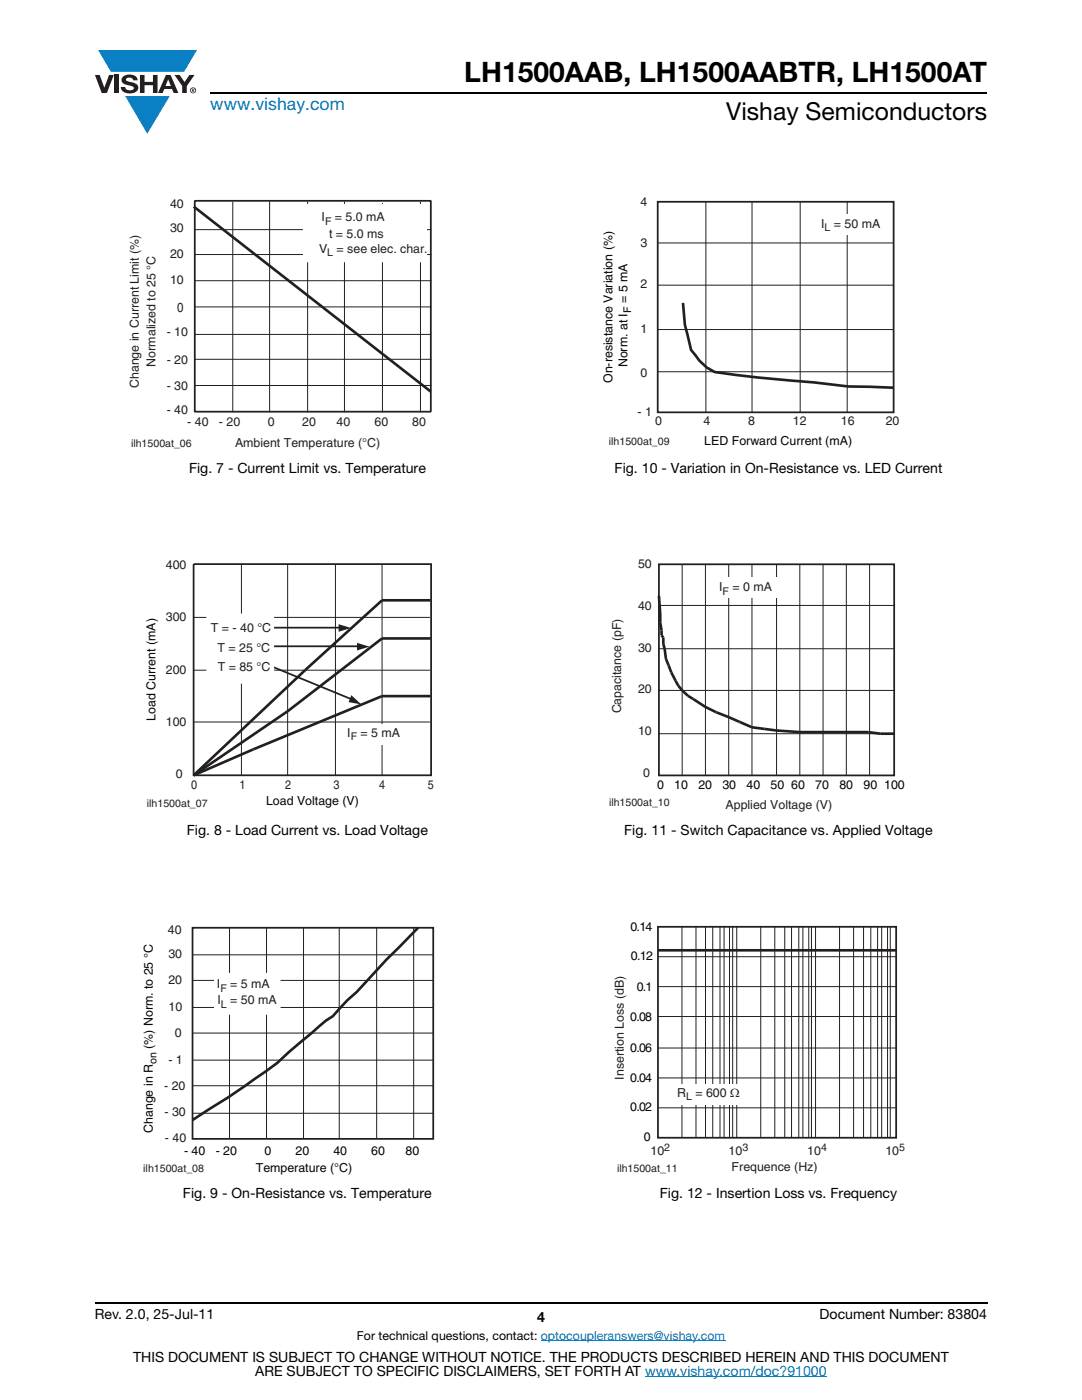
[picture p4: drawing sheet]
<svg xmlns="http://www.w3.org/2000/svg" width="216mm" height="279mm" viewBox="0 0 216 279" stroke-linecap="round" stroke-linejoin="round" font-family="sans-serif">
<g fill="#0a7fc3">
<path d="M19.6 10h19.7l-2.6 4.3h-1.1h-13.5z"/>
<path d="M25 19.2h8.9l-4.5 7.5z"/>
</g>
<g fill="#231f20">
<path d="M18.9 15h1l.9 2.5 1-2.5h.9l-1.4 3.6h-1z"/>
<path d="M22.9 15h.9v3.6h-.9z"/>
<path d="M24.6 15.3a2.1 2.1 0 0 1 2.8 .3l.1 .4h-.9a.79 .79 0 0 0-.7-.5 .79 .79 0 0 0-.8 .4l.3 .3 1 .2a1.08 1.08 0 0 1 1.2 1 1.08 1.08 0 0 1-1.1 1.2 1.73 1.73 0 0 1-2.4-1.2h.9a.96 .96 0 0 0 .8 .6 .96 .96 0 0 0 .9-.4 1.31 1.31 0 0 0-1.2-.6 1.03 1.03 0 0 1-1.1-.6 1.03 1.03 0 0 1 .2-1.1z"/>
<path d="M27.9 15h.9v1.3h1.7v-1.3h.9v3.6h-.9v-1.6h-1.7v1.6h-.9z"/>
<path d="M34.8 15h1.1l.9 1.4 1-1.4h1l-1.5 2.2v1.4h-.9v-1.4z"/>
<path d="M33.6 15.9l.5 1.3h-1.1zM33.1 15l-1.6 3.6h1l.3-.8h1.5l.3 .8h1l-1.6-3.6z"/>
<path d="M38.1 18a.46 .46 0 0 1 .9 0 .46 .46 0 0 1-.9 0zM37.9 18a.6 .6 0 0 0 1.2 0 .6 .6 0 0 0-1.2 0z"/>
<path d="M38.4 17.8h.2v.2h-.2zM38.3 17.7v.7h.1v-.3l.4 .3-.2-.3 .2-.2-.1-.2z"/>
</g>
<path d="M42 18.6h155M18.9 260h178.1" fill="none" stroke="#000" stroke-width=".36"/>
<path d="M107.9 267.6h36.8M128.7 274.8h36.3" fill="none" stroke="#007ec4" stroke-width=".2"/>
<path d="M25.6 39.4h60.5v50.3h-60.5z" fill="#fff"/>
<path d="M38.9 40.1h47.1v42.1h-47.1z" fill="none" stroke="#231f20" stroke-width=".35"/>
<g fill="none" stroke="#231f20" stroke-width=".2">
<path d="M38.9 56h47.1M38.9 50.8h47.1M38.9 45.8h47.1M46.4 40.3v41.9M53.8 40.3v41.9M61.4 40.3v41.9M68.7 40.3v41.9M76.3 40.6v41.6M83.9 40.3v41.9M38.9 71.7h47.1M38.9 76.9h47.1M38.9 66.7h47.1"/>
<path d="M38.9 61.3h47.1"/>
</g>
<path d="M38.9 41.4l46.8 36.6" fill="none" stroke="#231f20" stroke-width=".53"/>
<path d="M60.6 40.9h24.4v11.3h-24.4z" fill="#fff"/>
<path d="M60.6 40.9h24.4v11.3h-24.4z" fill="none" stroke="#fff" stroke-width=".35"/>
<path d="M28.9 111.5h57.7v50h-57.7z" fill="#fff"/>
<path d="M38.6 112.6h47.4v42.1h-47.4zM54.2 125.3h14.4M54.2 133l16.1 6.6M54.2 129h17.3" fill="none" stroke="#231f20" stroke-width=".35"/>
<g fill="#231f20">
<path d="M67.6 124.6l2.4 .7-2.4 .8z"/>
<path d="M71.2 128.3l2.5 .8-2.5 .7z"/>
<path d="M70.1 138.7l2 1.9-2.5-.5z"/>
</g>
<path d="M48.2 112.6v42.1M57.4 112.6v42.1M66.9 112.6v42.1M76.2 112.6v42.1M38.6 123.2h47.2M38.6 133.8h47.2M38.6 144.1h47.2" fill="none" stroke="#231f20" stroke-width=".2"/>
<path d="M85.9 119.8h-9.7l-15.3 14-22.3 20.9M85.9 138.9h-9.7l-25.7 10.7-11.9 5.1M85.9 127.4h-9.7l-18.8 14.6-18.8 12.7" fill="none" stroke="#231f20" stroke-width=".53"/>
<path d="M41.3 122.6h13.2v13.7h-13.2z" fill="#fff"/>
<path d="M41.3 122.6h13.2v13.7h-13.2z" fill="none" stroke="#fff" stroke-width=".35"/>
<g fill="#fff">
<path d="M67.4 144.6h14.2v4h-14.2z"/>
<path d="M28.4 184.3h58.2v50.1h-58.2z"/>
</g>
<g fill="none" stroke="#231f20" stroke-width=".2">
<path d="M38.4 190.6h48M38.4 195.7h48M45.8 185.2v42.1M53.2 185.2v42.1M60.6 185.2v42.1M67.7 185.2v42.1M75.2 185.2v42.1M82.5 185.2v42.1M38.4 201.1h48M38.4 206.2h48M38.4 211.6h48M38.4 216.7h48"/>
<path d="M38.4 222.2h48"/>
</g>
<path d="M83.4 185.1a229 229 0 0 0-12.2 12.9l-1.9 1.6-2.9 3.2-1.3 .9-1.3 1-6.1 5.2-2.4 2.3-9.8 6.8-7.1 4.5" fill="none" stroke="#231f20" stroke-width=".53"/>
<path d="M38.4 185.2h48v42.1h-48z" fill="none" stroke="#231f20" stroke-width=".35"/>
<path d="M42.9 194.3h12.9v8h-12.9z" fill="#fff"/>
<path d="M42.9 194.3h12.9v8h-12.9z" fill="none" stroke="#fff" stroke-width=".35"/>
<path d="M120.1 38.9h59.4v50.4h-59.4z" fill="#fff"/>
<path d="M136.3 60.5l.4 4.3 1.2 5 1.6 2.2 1.5 1.3 1.6 .9 7.4 1 12.5 1.1 6.8 .8 9 .3" fill="none" stroke="#231f20" stroke-width=".53"/>
<path d="M131.2 40.3h47.1v42h-47.1z" fill="none" stroke="#231f20" stroke-width=".35"/>
<path d="M131.2 56.9h47.1M131.2 48.5h47.1M140.8 40.3v42M150.1 40.3v42M159.7 40.3v42M169 40.3v42M131.2 74.2h47.1M131.2 65.8h47.1" fill="none" stroke="#231f20" stroke-width=".2"/>
<g fill="#fff">
<path d="M162.1 42.8h14.2v4h-14.2z"/>
<path d="M121.5 111.3h59v50.8h-59z"/>
</g>
<g fill="none" stroke="#231f20" stroke-width=".2">
<path d="M136.1 112.6v42.1M140.8 112.6v42.1M145.4 112.6v42.1M150 112.6v42.1M155 112.6v42.1M159.6 112.6v42.1M164.2 112.6v42.1M168.9 112.6v42.1M173.5 112.6v42.1M131.5 120.8h46.9M131.5 129.5h46.9M131.5 137.8h46.9"/>
<path d="M131.5 146.4h46.9"/>
</g>
<path d="M131.5 118.9l.5 7.9 .4 .4v1.3l.5 3a21.2 21.2 0 0 0 3.2 6.3l1.2 1.1a29.4 29.4 0 0 0 8.1 4.2l4.6 2 4.9 .7 4.7 .3h13.7l2.4 .3h2.7" fill="none" stroke="#231f20" stroke-width=".53"/>
<path d="M131.5 112.6h46.9v42.1h-46.9z" fill="none" stroke="#231f20" stroke-width=".35"/>
<g fill="#fff">
<path d="M141 115.3h14.3v4h-14.3z"/>
<path d="M122.3 183.8h58.3v50.5h-58.3z"/>
</g>
<g fill="none" stroke="#231f20" stroke-width=".2">
<path d="M131.3 190.9h47.6M131.3 196.9h47.6M136.1 185v42.1M138.9 185v42.1M140.8 185v42.1M142.2 185v42.1M143.7 185v42.1M144.5 185v42.1M145.6 185v42.1M146.2 185v42.1M147 185v42.1M151.8 185v42.1"/>
<path d="M154.6 185v42.1M156.6 185v42.1M157.9 185v42.1M159.4 185v42.1M160.2 185v42.1M161.4 185v42.1M161.9 185v42.1M162.7 185v42.1M167.5 185v42.1M170.3 185v42.1M172.3 185v42.1M173.8 185v42.1"/>
<path d="M175.1 185v42.1M175.9 185v42.1M177.1 185v42.1M177.6 185v42.1M131.3 202.9h47.6M131.3 209.2h47.6M131.3 215.1h47.6M131.3 221.1h47.6"/>
</g>
<path d="M131.3 189.7h47.6" fill="none" stroke="#231f20" stroke-width=".53"/>
<path d="M131.3 185h47.5v42.1h-47.5z" fill="none" stroke="#231f20" stroke-width=".35"/>
<path d="M133.2 216.4h14.3v4h-14.3z" fill="#fff"/>
<text font-size="5.6" x="92.6" y="16.4">LH1500AAB, LH1500AABTR, LH1500AT</text>
<text font-size="4.9" x="144.9" y="24">Vishay Semiconductors</text>
<text font-size="3.5" fill="#007ec4" x="42" y="21.9">www.vishay.com</text>
<g font-size="2.8">
<text x="37.7" y="94.3">Fig. 7 - Current Limit vs. Temperature</text>
<text x="122.6" y="94.3">Fig. 10 - Variation in On-Resistance vs. LED Current</text>
<text x="37.3" y="166.7">Fig. 8 - Load Current vs. Load Voltage</text>
<text x="124.6" y="166.7">Fig. 11 - Switch Capacitance vs. Applied Voltage</text>
<text x="36.5" y="239.1">Fig. 9 - On-Resistance vs. Temperature</text>
<text x="131.7" y="239.1">Fig. 12 - Insertion Loss vs. Frequency</text>
<text x="18.9" y="263.3">Rev. 2.0, 25-Jul-11</text>
<text x="107.2" y="263.8">4</text>
<text x="163.6" y="263.3">Document Number: 83804</text>
<text x="26.5" y="271.7">THIS DOCUMENT IS SUBJECT TO CHANGE WITHOUT NOTICE. THE PRODUCTS DESCRIBED HEREIN AND THIS DOCUMENT</text>
<text x="50.9" y="274.6">ARE SUBJECT TO SPECIFIC DISCLAIMERS, SET FORTH AT www.vishay.com/doc?91000</text>
</g>
<text font-size="2.6" fill="#231f20" x="35.3" y="62.2">0</text>
<g font-size="2.5" fill="#231f20">
<text x="33.9" y="41.5">40</text>
<text x="127.8" y="41">4</text>
<text x="33.9" y="46.2">30</text>
<text x="64.2" y="44.2">I</text>
<text x="65.7" y="47.4">t = 5.0 ms</text>
<text x="66.8" y="44.2">= 5.0 mA</text>
<text x="163.9" y="45.4">I</text>
<text x="166.4" y="45.4">= 50 mA</text>
<text x="33.9" y="51.4">20</text>
<text x="63.7" y="50.4">V</text>
<text x="67.2" y="50.4">= see elec. char.</text>
<text x="127.8" y="49.3">3</text>
<text x="33.9" y="56.7">10</text>
<text x="127.8" y="57.6">2</text>
<text x="33.3" y="67.1">- 10</text>
<text x="127.8" y="66.4">1</text>
<text x="27.7" y="77.5" transform="rotate(-90 27.7 77.5)">Change in Current Limit (%)</text>
<text x="31" y="73.2" transform="rotate(-90 31 73.2)">Normalized to 25 °C</text>
<text x="33.3" y="72.6">- 20</text>
<text x="33.3" y="77.9">- 30</text>
<text x="127.8" y="75.3">0</text>
<text x="33.3" y="82.6">- 40</text>
<text x="127.2" y="82.9">- 1</text>
<text x="37.4" y="85">- 40</text>
<text x="43.7" y="85">- 20</text>
<text x="46.9" y="89.2">Ambient Temperature (°C)</text>
<text x="53.4" y="85">0</text>
<text x="60.3" y="85">20</text>
<text x="67.2" y="85">40</text>
<text x="74.7" y="85">60</text>
<text x="82.3" y="85">80</text>
<text x="130.7" y="84.9">0</text>
<text x="140.3" y="84.9">4</text>
<text x="149.3" y="84.9">8</text>
<text x="158.2" y="84.9">12</text>
<text x="167.8" y="84.9">16</text>
<text x="176.7" y="84.9">20</text>
<text x="33.1" y="113.6">400</text>
<text x="127.3" y="113.4">50</text>
<text x="143.5" y="118">I</text>
<text x="146.2" y="118">= 0 mA</text>
<text x="33.1" y="124">300</text>
<text x="127.3" y="121.7">40</text>
<text x="42.1" y="126.2">T = - 40 °C</text>
<text x="43.4" y="130.2">T = 25 °C</text>
<text x="127.3" y="130">30</text>
<text x="33.1" y="134.4">200</text>
<text x="43.4" y="134">T = 85 °C</text>
<text x="123.9" y="142.4" transform="rotate(-90 123.9 142.4)">Capacitance (pF)</text>
<text x="127.3" y="138.4">20</text>
<text x="33.1" y="145">100</text>
<text x="69.3" y="147.1">I</text>
<text x="72" y="147.1">= 5 mA</text>
<text x="127.3" y="146.7">10</text>
<text x="35.1" y="155.3">0</text>
<text x="128.3" y="155">0</text>
<text x="38.1" y="157.4">0</text>
<text x="47.8" y="157.4">1</text>
<text x="56.9" y="157.4">2</text>
<text x="66.6" y="157.4">3</text>
<text x="75.7" y="157.4">4</text>
<text x="85.3" y="157.4">5</text>
<text x="144.8" y="161.5">Applied Voltage (V)</text>
<text x="33.5" y="186.4">40</text>
<text x="33.6" y="191.2">30</text>
<text x="33.6" y="196.4">20</text>
<text x="43.3" y="197.3">I</text>
<text x="46" y="197.3">= 5 mA</text>
<text x="33.6" y="201.8">10</text>
<text x="43.4" y="200.4">I</text>
<text x="46" y="200.4">= 50 mA</text>
<text x="34.9" y="206.9">0</text>
<text x="33.6" y="212.4">- 1</text>
<text x="124.5" y="215.4" transform="rotate(-90 124.5 215.4)">Insertion Loss (dB)</text>
<text x="32.7" y="217.5">- 20</text>
<text x="135.1" y="218.8">R</text>
<text x="138.8" y="218.8">= 600</text>
<text x="145.7" y="218.8">Ω</text>
<text x="32.8" y="222.8">- 30</text>
<text x="32.9" y="227.9">- 40</text>
<text x="129.8" y="230.4">10</text>
<text x="145.4" y="230.4">10</text>
<text x="146" y="233.6">Frequence (Hz)</text>
<text x="161.1" y="230.4">10</text>
<text x="176.7" y="230.4">10</text>
</g>
<g font-size="2.5" fill="#040506">
<text x="125.2" y="60.5" transform="rotate(-90 125.2 60.5)">= 5 mA</text>
<text x="122.2" y="76.5" transform="rotate(-90 122.2 76.5)">On-resistance Variation (%)</text>
<text x="125.2" y="73.3" transform="rotate(-90 125.2 73.3)">Norm. at I</text>
<text x="140.5" y="88.8">LED Forward Current (mA)</text>
<text x="31" y="143.8" transform="rotate(-90 31 143.8)">Load Current (mA)</text>
<text x="53.1" y="160.7">Load Voltage (V)</text>
<text x="131.1" y="157.4">0</text>
<text x="134.5" y="157.4">10</text>
<text x="139.3" y="157.4">20</text>
<text x="144.2" y="157.4">30</text>
<text x="149" y="157.4">40</text>
<text x="153.8" y="157.4">50 60</text>
<text x="162.7" y="157.4">70</text>
<text x="167.5" y="157.4">80</text>
<text x="172.3" y="157.4">90 100</text>
<text x="125.8" y="185.9">0.14</text>
<text x="125.9" y="191.6">0.12</text>
<text x="127" y="197.7">0.1</text>
<text x="125.7" y="203.7">0.08</text>
<text x="30.5" y="209.3" transform="rotate(-90 30.5 209.3)">(%) Norm. to 25 °C</text>
<text x="125.7" y="210">0.06</text>
<text x="125.7" y="215.9">0.04</text>
<text x="125.7" y="221.8">0.02</text>
<text x="30.5" y="226.1" transform="rotate(-90 30.5 226.1)">Change in R</text>
<text x="128.4" y="227.7">0</text>
<text x="36.7" y="230.5">- 40</text>
<text x="43" y="230.5">- 20</text>
<text x="51" y="233.9">Temperature (°C)</text>
<text x="52.8" y="230.5">0</text>
<text x="59" y="230.5">20</text>
<text x="66.5" y="230.5">40</text>
<text x="74.1" y="230.5">60</text>
<text x="80.9" y="230.5">80</text>
</g>
<text font-size="2.5" x="71.2" y="267.4">For technical questions, contact: optocoupleranswers@vishay.com</text>
<g font-size="2.1" fill="#231f20">
<text x="64.9" y="44.9">F</text>
<text x="164.5" y="46.1">L</text>
<text x="65.3" y="51.1">L</text>
<text x="26.1" y="89.2">ilh1500at_06</text>
<text x="121.5" y="88.8">ilh1500at_09</text>
<text x="144.2" y="118.7">F</text>
<text x="70" y="147.8">F</text>
<text x="29.3" y="161">ilh1500at_07</text>
<text x="121.5" y="160.8">ilh1500at_10</text>
<text x="44" y="198">F</text>
<text x="44.1" y="201.1">L</text>
<text x="136.9" y="219.5">L</text>
<text x="28.6" y="233.9">ilh1500at_08</text>
<text x="123.1" y="233.8">ilh1500at_11</text>
<text x="132.5" y="229.7">2</text>
<text x="148.1" y="229.7">3</text>
<text x="163.8" y="229.7">4</text>
<text x="179.4" y="229.7">5</text>
</g>
<g font-size="2.1" fill="#040506">
<text x="125.9" y="62.5" transform="rotate(-90 125.9 62.5)">F</text>
<text x="31.2" y="212.4" transform="rotate(-90 31.2 212.4)">on</text>
</g>
</svg>
